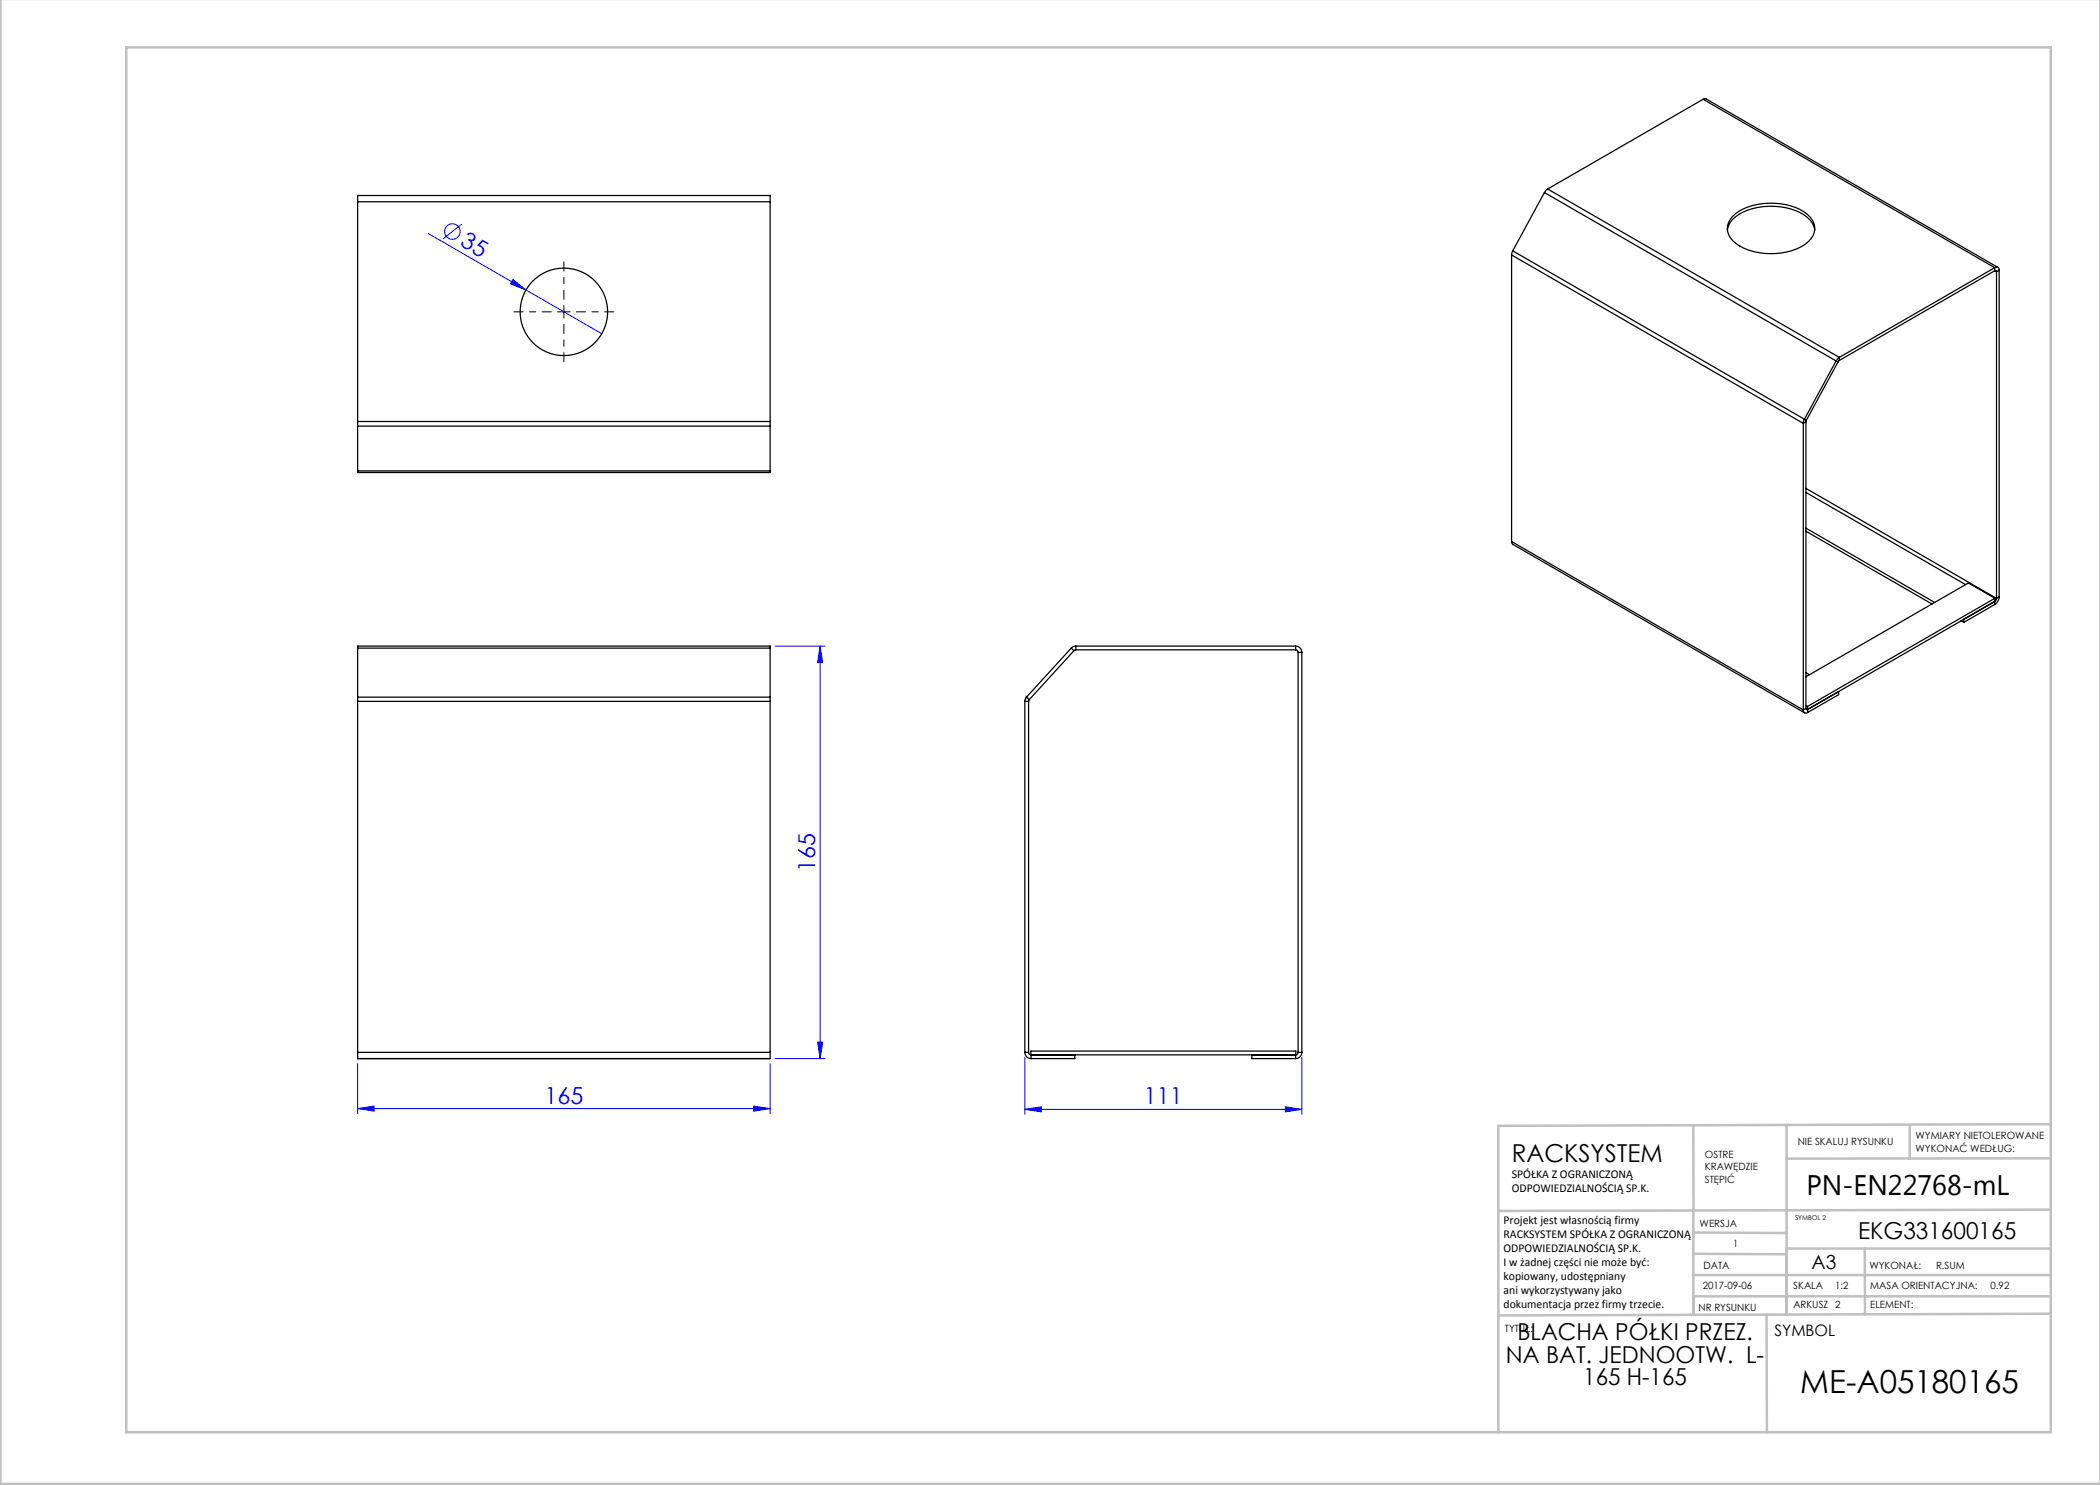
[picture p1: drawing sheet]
<svg xmlns="http://www.w3.org/2000/svg" width="420mm" height="297mm" viewBox="0 0 420 297" stroke-linecap="round" stroke-linejoin="round" font-family="sans-serif">
<g fill="none" stroke="#00f" stroke-width=".2">
<path d="M85.6 46.7l19.6 11.3M92.4 44.8l-3.8 3M102.6 55.9l2.6 2.1-3.1-1.2zM105.2 58l15.2 8.7M155 129.2h10M164 129.2l.5 3.3h-1zM164 129.2v82.5M71.5 212.7v10M154 212.7v10M155 211.7h10M163.5 208.4h1l-.5 3.3zM205 211.5v11.4"/>
<path d="M260.4 211.5v11.4M71.5 221.7l3.3-.5v1zM71.5 221.7h82.5M150.7 221.2l3.3 .5-3.3 .5zM205 221.9l3.3-.5v1zM205 221.9h55.4M257.1 221.4l3.3 .5-3.3 .5z"/>
<circle cx="90.5" cy="46.3" r="1.56"/>
</g>
<path d="M204.9 139.1l.7 .7M204.9 139.8l.7-.7M205.3 139.9v-1M205.8 139.4h-1" fill="none" stroke="#c0c0c0" stroke-width=".2" stroke-dasharray="1.3 .6" stroke-dashoffset=".5" stroke-linecap="butt"/>
<path d="M112.8 59.9v-7.5M110.3 62.4h-7.5M112.8 64.9v7.5M115.3 62.4h7.5" fill="none" stroke="#000" stroke-width=".2" stroke-dasharray="15.2 1.3 1.3 1.3" stroke-dashoffset="13.4"/>
<path d="M111.5 62.4h2.5M112.8 61.1v2.5" fill="none" stroke="#000" stroke-width=".2"/>
<g fill="none" stroke="#c0c0c0" stroke-width=".5">
<path d="M.1 -.1v296.9h419.9M25.2 9.5h385v276.9h-385zM338.7 225.2v16.9M357.3 225v37.9M382 225.4v6.3M410.1 224.8l-110.4 .4v61.2M410.1 231.7h-52.8M338.7 259.3h71.5M338.7 255h71.5M338.7 250.8l18.6 .1M338.7 246.5l18.6 .1M338.7 242.1v20.9"/>
<path d="M373 249.7v13.2M410.1 241.9l-110.4 .3M410.2 249.7h-52.9v13.2M353.3 262.9l.1 23.5M410.2 262.7l-110.5 .4"/>
</g>
<g fill="#00f">
<path d="M102.6 55.9l2.6 2.1-3.1-1.2z"/>
<path d="M71.5 221.7l3.3-.5v1zM150.7 221.2l3.3 .5-3.3 .5z"/>
<path d="M205 221.9l3.3-.5v1zM257.1 221.4l3.3 .5-3.3 .5z"/>
<path d="M164 129.2l.5 3.3h-1zM163.5 208.4h1l-.5 3.3z"/>
</g>
<g fill="none" stroke="#000" stroke-width=".25">
<path d="M340.6 19.9l.6-.1 58.4 33.7M340.6 19.9l-31.1 17.9M340.6 19.9l58.3 33.6M308.9 38.5l-6.3 11.7M308.9 38.5l58.3 33.7M309.5 37.8l-.6 .7M309.5 37.8l58.4 33.7M71.5 40.4v-1.3h82.5v1.3M71.5 40.4v43.9M71.5 40.4h82.5M154 40.4v43.9M302.3 51l58.4 33.7"/>
<path d="M302.3 51v57.3M302.6 50.2l-.3 .8M302.6 50.2l58.3 33.6M345.5 46a5.4 5.4 0 0 1 4.1-4 13.2 13.2 0 0 1 11.9 1.5 3.9 3.9 0 0 1 1.4 2.5M346.5 43.3a12 12 0 0 1 10.6-2.4 7.3 7.3 0 0 1 5.7 3.7 3.6 3.6 0 0 1-1.8 4.3 13.3 13.3 0 0 1-13.7-.1 3.5 3.5 0 0 1-.8-5.5zM398.9 54.1l.4 .3M398.9 53.5a.54 .54 0 0 1 .7 0 .54 .54 0 0 1 .2 .5M398.9 54.1h.3l.1 .3M398.9 53.5l-31 18M398.9 53.5v.6M398.9 54.1l-31 18M399.3 54.4v65.3"/>
<path d="M399.8 54l-.5 .4M399.8 54v65.4M367.2 72.2l-6.3 11.6M367.2 72.2l.4 .2M367.6 72.4l-6.3 11.6M367.9 71.5l-.7 .7M367.9 72.1l-.3 .3M367.9 71.5v.6M71.5 84.3v.9M71.5 94.2v.3h82.5v-.3M71.5 85.2v9M71.5 84.3h82.5"/>
<path d="M71.5 85.2h82.5M71.5 94.2h82.5M154 84.3v.9M154 85.2v9M360.7 84.7v57.3M360.9 83.8l-.2 .9M360.9 83.8l.4 .2M361.2 84.4l-.5 .3M361.2 84.4v57.3M361.2 97.7l38.1 22M361.2 98.5l31.9 18.4M361.3 84l-.1 .4"/>
<path d="M302.3 108.3l.3 .6 58.3 33.7M302.3 108.3l58.4 33.7M361.2 105.6l25.7 14.9M361.2 106.2l25.2 14.6M399 119.7v.6l-37.5 21.6v-.6M399 119.7l-37.5 21.6M399 119.7l-5.3-3.1-32.5 18.8M399.3 119.7l-.4 .6v.6M399.8 119.4a1.95 1.95 0 0 1-.9 1.5M399.8 119.4l-.5 .3M71.5 139.4v.9M71.5 129.6v-.4h82.5v.4"/>
<path d="M71.5 139.4h82.5M71.5 129.6v9.8M71.5 129.6h82.5M154 139.4v.9M154 129.6v9.8M205.3 139.4l-.3 .9M205.3 139.4l.5 .5M205.8 139.9l-.1 .4M214.2 129.6l.6 .5M214.2 129.6l-8.9 9.8M214.8 130.1l-9 9.8M215.2 129.2l-.5 .1-.5 .3"/>
<path d="M215.2 130l-.4 .1M215.2 129.2h43.9M215.2 129.2v.8M215.2 130h43.9M259.1 130l.4 .1 .1 .4M259.1 129.2a1.25 1.25 0 0 1 1.3 1.3M259.1 129.2v.8M259.6 130.5h.8M259.6 130.5v80M260.4 130.5v80M361.2 134.5l.7 .4M392.2 124.2l.6 .3"/>
<path d="M392.8 123.9v.6M398.9 120.9l-6.1 3.6M71.5 140.3h82.5M71.5 140.3v70.2M154 140.3v70.2M205 140.3h.7M205 140.3v70.2M205.7 140.3v70.2M360.7 142a.54 .54 0 0 0 .2 .6 .54 .54 0 0 0 .6-.1M361.2 141.7l.1 .2h.2M361.2 141.7l-.5 .3M361.2 141.1l.3 .2"/>
<path d="M361.5 141.9v.6M361.5 141.9l6.2-3.6v.6l-6.2 3.6M71.5 210.5v1.2M71.5 211.7h82.5M71.5 210.5h82.5M71.5 211.7h.1M154 210.5v1.2M154 211.7h.1M205 210.5a1.25 1.25 0 0 0 1.2 1.2M205 210.5h.7M205.7 210.5l.2 .3 .3 .2v.7M206.2 210.2h53v.8h-53z"/>
<path d="M215 211v.7h-8.8M250.4 211v.7h8.7M259.6 210.5l-.1 .3-.4 .2v.7M259.6 210.5h.8M260.4 210.5a1.25 1.25 0 0 1-1.3 1.2"/>
<circle cx="112.8" cy="62.4" r="8.8"/>
</g>
<text font-size="6.3" x="360.1" y="278.5">ME-A05180165</text>
<text font-size="5.6" x="361.3" y="239.1">PN-EN22768-mL</text>
<text font-size="4.9" x="302.4" y="232.4">RACKSYSTEM</text>
<g font-size="4.7" fill="#00f">
<text x="91.8" y="49.1" transform="rotate(30 91.8 49.1)">35</text>
<text x="163" y="174.3" transform="rotate(-90 163 174.3)">165</text>
<text x="108.9" y="220.7">165</text>
<text x="228.8" y="220.9">111</text>
</g>
<g font-size="4.7">
<text x="371.6" y="247.8">EKG331600165</text>
<text x="303.5" y="268.1">BLACHA PÓŁKI PRZEZ.</text>
<text x="301.2" y="272.6">NA BAT. JEDNOOTW. L-</text>
<text x="316.6" y="277.1">165 H-165</text>
</g>
<text font-size="3.9" x="362.3" y="253.8">A3</text>
<text font-size="3.2" x="354.9" y="267.2">SYMBOL</text>
<g font-size="2.4">
<text x="302.4" y="235.6">SPÓŁKA Z OGRANICZONĄ</text>
<text x="302.4" y="238.4">ODPOWIEDZIALNOŚCIĄ SP.K.</text>
<text x="300.7" y="244.7">Projekt jest własnością firmy</text>
<text x="300.7" y="247.5">RACKSYSTEM SPÓŁKA Z OGRANICZONĄ</text>
<text x="300.7" y="250.3">ODPOWIEDZIALNOŚCIĄ SP.K.</text>
<text x="300.7" y="253.1">I w żadnej części nie może być:</text>
<text x="300.7" y="256">kopiowany, udostępniany</text>
<text x="300.7" y="258.8">ani wykorzystywany jako</text>
<text x="300.7" y="261.6">dokumentacja przez firmy trzecie.</text>
</g>
<g font-size="2">
<text x="383.1" y="227.9">WYMIARY NIETOLEROWANE</text>
<text x="341" y="231.6">OSTRE</text>
<text x="359.5" y="228.9">NIE SKALUJ RYSUNKU</text>
<text x="383.1" y="230.4">WYKONAĆ WEDŁUG:</text>
<text x="341" y="234.1">KRAWĘDZIE</text>
<text x="341" y="236.6">STĘPIĆ</text>
<text x="339.9" y="245.4">WERSJA</text>
<text x="346.6" y="249.5">1</text>
<text x="340.6" y="257.7">2017-09-06</text>
<text x="340.7" y="253.8">DATA</text>
<text x="358.7" y="257.7">SKALA</text>
<text x="367" y="257.7">1:2</text>
<text x="373.9" y="253.8">WYKONAŁ:</text>
<text x="374.1" y="257.7">MASA ORIENTACYJNA:</text>
<text x="387.2" y="253.8">R.SUM</text>
<text x="398.1" y="257.7">0.92</text>
<text x="339.7" y="262.3">NR RYSUNKU</text>
<text x="358.7" y="261.7">ARKUSZ 2</text>
<text x="374.1" y="261.7">ELEMENT:</text>
<text x="301" y="266.4">TYTUŁ:</text>
</g>
<text font-size="1.3" x="359" y="244">SYMBOL 2</text>
</svg>
